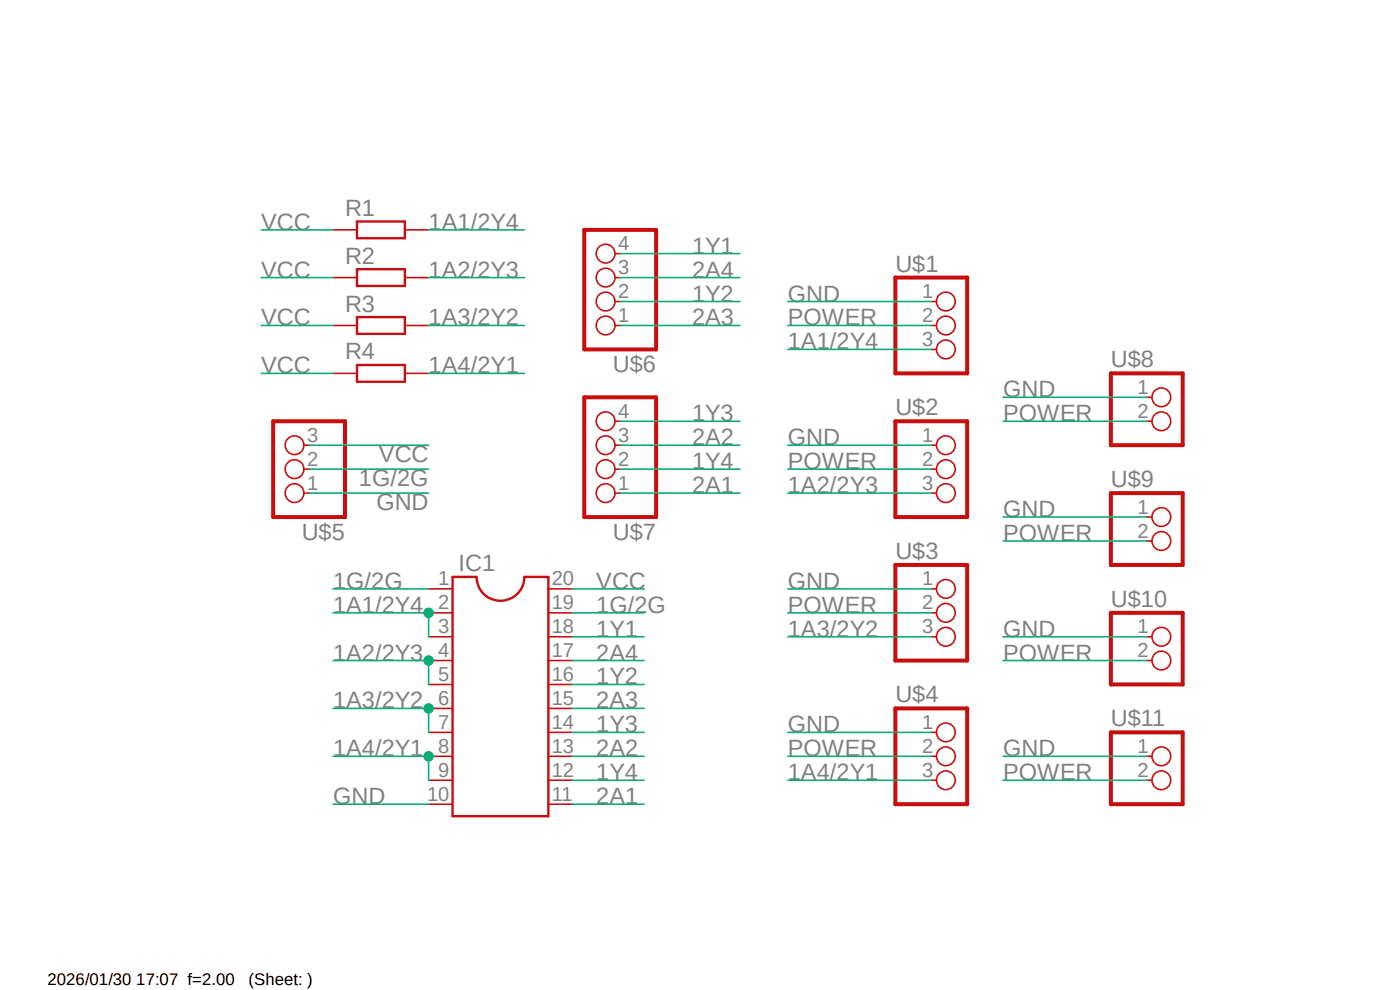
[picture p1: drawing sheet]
<svg xmlns="http://www.w3.org/2000/svg" width="297mm" height="210mm" viewBox="0 0 297 210" stroke-linecap="round" stroke-linejoin="round" font-family="sans-serif">
<path d="M54.1 40.6l198.9 133.8M253 40.6l-198.9 133.8" fill="none" stroke="#fff" stroke-width=".21"/>
<path d="M75.7 47h10.2v3.5h-10.2zM75.7 57.1h10.2v3.6h-10.2zM75.7 67.3h10.2v3.5h-10.2zM75.7 77.4h10.2v3.6h-10.2zM96 122.4h5.1a5.1 5.1 0 0 0 5.1 5.1 5.1 5.1 0 0 0 5.1-5.1h5v50.7h-20.3z" fill="none" stroke="#c90d0c" stroke-width=".51"/>
<g fill="none" stroke="#c90d0c" stroke-width=".34">
<path d="M70.7 58.9h5M70.7 48.8h5M85.9 58.9h5M85.9 48.8h5M130.5 58.9h1.1M130.5 53.8h1.1M70.7 69h5M70.7 79.2h5M85.9 69h5M85.9 79.2h5M130.5 64h1.1M130.5 69h1.1"/>
<path d="M197.6 64h1.1M197.6 69h1.1M197.6 74.1h1.1M64.4 94.4h1.2M64.4 99.5h1.2M130.5 94.4h1.1M130.5 99.5h1.1M130.5 89.4h1.1M197.6 94.4h1.1M197.6 99.5h1.1M243.3 89.4h1.1M243.3 84.3h1.1"/>
<path d="M64.4 104.6h1.2M130.5 104.6h1.1M197.6 104.6h1.1M243.3 109.7h1.1M243.3 114.8h1.1M90.9 124.9h5.1M90.9 130h5.1M90.9 135.1h5.1M116.3 124.9h5.1M116.3 130h5.1M116.3 135.1h5.1M197.6 124.9h1.1"/>
<path d="M197.6 130h1.1M197.6 135.1h1.1M243.3 135.1h1.1M90.9 140.1h5.1M90.9 145.2h5.1M90.9 150.3h5.1M90.9 155.4h5.1M116.3 140.1h5.1M116.3 145.2h5.1M116.3 150.3h5.1M116.3 155.4h5.1M197.6 155.4h1.1"/>
<path d="M243.3 140.1h1.1M90.9 160.4h5.1M90.9 165.5h5.1M90.9 170.6h5.1M116.3 160.4h5.1M116.3 165.5h5.1M116.3 170.6h5.1M197.6 160.4h1.1M197.6 165.5h1.1M243.3 160.4h1.1M243.3 165.5h1.1"/>
<circle cx="128.5" cy="53.8" r="1.99"/>
<circle cx="128.5" cy="58.9" r="1.99"/>
<circle cx="128.5" cy="69" r="1.99"/>
<circle cx="128.5" cy="64" r="1.99"/>
<circle cx="200.7" cy="64" r="1.99"/>
<circle cx="200.7" cy="74.1" r="1.99"/>
<circle cx="200.7" cy="69" r="1.99"/>
<circle cx="62.5" cy="94.4" r="1.99"/>
<circle cx="62.5" cy="99.5" r="1.99"/>
<circle cx="128.5" cy="99.5" r="1.99"/>
<circle cx="128.5" cy="94.4" r="1.99"/>
<circle cx="128.5" cy="89.4" r="1.99"/>
<circle cx="200.7" cy="99.5" r="1.99"/>
<circle cx="200.7" cy="94.4" r="1.99"/>
<circle cx="246.4" cy="89.4" r="1.99"/>
<circle cx="246.4" cy="84.3" r="1.99"/>
<circle cx="62.5" cy="104.6" r="1.99"/>
<circle cx="128.5" cy="104.6" r="1.99"/>
<circle cx="200.7" cy="104.6" r="1.99"/>
<circle cx="246.4" cy="114.8" r="1.99"/>
<circle cx="246.4" cy="109.7" r="1.99"/>
<circle cx="200.7" cy="124.9" r="1.99"/>
<circle cx="200.7" cy="135.1" r="1.99"/>
<circle cx="200.7" cy="130" r="1.99"/>
<circle cx="246.4" cy="135.1" r="1.99"/>
<circle cx="200.7" cy="155.4" r="1.99"/>
<circle cx="246.4" cy="140.1" r="1.99"/>
<circle cx="200.7" cy="160.4" r="1.99"/>
<circle cx="200.7" cy="165.5" r="1.99"/>
<circle cx="246.4" cy="165.5" r="1.99"/>
<circle cx="246.4" cy="160.4" r="1.99"/>
</g>
<path d="M124 48.8h15.2v25.3h-15.2zM189.9 58.9h15.3v20.3h-15.3zM235.7 79.2h15.2v15.2h-15.2zM58 89.4h15.2v20.3h-15.2zM124 84.3h15.2v25.4h-15.2zM189.9 89.4h15.3v20.3h-15.3zM189.9 119.8h15.3v20.3h-15.3zM235.7 104.6h15.2v15.2h-15.2zM235.7 130h15.2v15.2h-15.2zM189.9 150.3h15.3v20.3h-15.3zM235.7 155.4h15.2v15.2h-15.2z" fill="none" stroke="#c90d0c" stroke-width=".85"/>
<path d="M65.6 99.5h25.3M70.7 130h20.2v5.1M70.7 124.9h20.2M121.4 130h15.3" fill="none" stroke="#0dab76" stroke-width=".34"/>
<circle cx="90.9" cy="130" r="1.01" fill="#0dab76"/>
<circle cx="90.9" cy="130" r="1.01" fill="none" stroke="#0dab76" stroke-width=".21"/>
<path d="M90.9 48.8h20.4M167.1 74.1h30.5M70.7 140.1h20.2v5.1" fill="none" stroke="#0dab76" stroke-width=".34"/>
<circle cx="90.9" cy="140.1" r="1.01" fill="#0dab76"/>
<circle cx="90.9" cy="140.1" r="1.01" fill="none" stroke="#0dab76" stroke-width=".21"/>
<path d="M90.9 58.9h20.4M167.1 104.6h30.5M70.7 150.3h20.2v5.1" fill="none" stroke="#0dab76" stroke-width=".34"/>
<circle cx="90.9" cy="150.3" r="1.01" fill="#0dab76"/>
<circle cx="90.9" cy="150.3" r="1.01" fill="none" stroke="#0dab76" stroke-width=".21"/>
<path d="M90.9 69h20.4M167.1 135.1h30.5M70.7 160.4h20.2v5.1" fill="none" stroke="#0dab76" stroke-width=".34"/>
<circle cx="90.9" cy="160.4" r="1.01" fill="#0dab76"/>
<circle cx="90.9" cy="160.4" r="1.01" fill="none" stroke="#0dab76" stroke-width=".21"/>
<g fill="none" stroke="#0dab76" stroke-width=".34">
<path d="M55.4 48.8h15.3M55.4 58.9h15.3M131.6 58.9h25.4M131.6 53.8h25.4M55.4 79.2h15.3M55.4 69h15.3M90.9 79.2h20.4M131.6 64h25.4M131.6 69h25.4M167.1 64h30.5M167.1 69h30.5M65.6 94.4h25.3"/>
<path d="M131.6 94.4h25.4M131.6 89.4h25.4M131.6 99.5h25.4M167.1 94.4h30.5M167.1 99.5h30.5M212.8 84.3h30.5M212.8 89.4h30.5M65.6 104.6h25.3M131.6 104.6h25.4M212.8 109.7h30.5M212.8 114.8h30.5M121.4 124.9h15.3"/>
<path d="M121.4 135.1h15.3M167.1 124.9h30.5M167.1 130h30.5M212.8 135.1h30.5M121.4 155.4h15.3M121.4 140.1h15.3M121.4 145.2h15.3M121.4 150.3h15.3M167.1 155.4h30.5M212.8 140.1h30.5M70.7 170.6h20.2M121.4 165.5h15.3"/>
<path d="M121.4 170.6h15.3M121.4 160.4h15.3M167.1 165.5h30.5M167.1 160.4h30.5M212.8 165.5h30.5M212.8 160.4h30.5"/>
</g>
<g font-size="5" fill="#808080">
<text x="73.2" y="45.8">R1</text>
<text x="55.4" y="48.8">VCC</text>
<text x="90.9" y="48.8">1A1/2Y4</text>
<text x="146.8" y="53.8">1Y1</text>
<text x="55.4" y="58.9">VCC</text>
<text x="73.2" y="55.9">R2</text>
<text x="90.9" y="58.9">1A2/2Y3</text>
<text x="146.8" y="58.9">2A4</text>
<text x="189.9" y="57.6">U$1</text>
<text x="146.8" y="64">1Y2</text>
<text x="167.1" y="64">GND</text>
<text x="55.4" y="69">VCC</text>
<text x="73.2" y="66.1">R3</text>
<text x="90.9" y="69">1A3/2Y2</text>
<text x="146.8" y="69">2A3</text>
<text x="167.1" y="69">POWER</text>
<text x="73.2" y="76.2">R4</text>
<text x="167.1" y="74.1">1A1/2Y4</text>
<text x="235.7" y="77.9">U$8</text>
<text x="55.4" y="79.2">VCC</text>
<text x="90.9" y="79.2">1A4/2Y1</text>
<text x="130" y="79">U$6</text>
<text x="146.8" y="89.4">1Y3</text>
<text x="189.9" y="88.1">U$2</text>
<text x="212.8" y="84.3">GND</text>
<text x="212.8" y="89.4">POWER</text>
<text x="146.8" y="94.4">2A2</text>
<text x="167.1" y="94.4">GND</text>
<text x="80.4" y="98">VCC</text>
<text x="146.8" y="99.5">1Y4</text>
<text x="167.1" y="99.5">POWER</text>
<text x="76.2" y="103.1">1G/2G</text>
<text x="146.8" y="104.6">2A1</text>
<text x="167.1" y="104.6">1A2/2Y3</text>
<text x="235.7" y="103.3">U$9</text>
<text x="79.8" y="108.2">GND</text>
<text x="212.8" y="109.7">GND</text>
<text x="64" y="114.5">U$5</text>
<text x="130" y="114.5">U$7</text>
<text x="189.9" y="118.6">U$3</text>
<text x="212.8" y="114.8">POWER</text>
<text x="70.7" y="124.9">1G/2G</text>
<text x="97.3" y="121.1">IC1</text>
<text x="126.5" y="124.9">VCC</text>
<text x="167.1" y="124.9">GND</text>
<text x="70.7" y="130">1A1/2Y4</text>
<text x="126.5" y="130">1G/2G</text>
<text x="167.1" y="130">POWER</text>
<text x="235.7" y="128.7">U$10</text>
<text x="126.5" y="135.1">1Y1</text>
<text x="167.1" y="135.1">1A3/2Y2</text>
<text x="212.8" y="135.1">GND</text>
<text x="70.7" y="140.2">1A2/2Y3</text>
<text x="126.5" y="140.2">2A4</text>
<text x="212.8" y="140.2">POWER</text>
<text x="126.5" y="145.2">1Y2</text>
<text x="189.9" y="149">U$4</text>
<text x="70.7" y="150.3">1A3/2Y2</text>
<text x="126.5" y="150.3">2A3</text>
<text x="126.5" y="155.4">1Y3</text>
<text x="167.1" y="155.4">GND</text>
<text x="235.7" y="154.1">U$11</text>
<text x="70.7" y="160.4">1A4/2Y1</text>
<text x="126.5" y="160.4">2A2</text>
<text x="167.1" y="160.4">POWER</text>
<text x="212.8" y="160.4">GND</text>
<text x="126.5" y="165.5">1Y4</text>
<text x="167.1" y="165.5">1A4/2Y1</text>
<text x="212.8" y="165.5">POWER</text>
<text x="70.7" y="170.6">GND</text>
<text x="126.5" y="170.6">2A1</text>
</g>
<g font-size="4.3" fill="#808080">
<text x="131.1" y="53.1">4</text>
<text x="131.1" y="58.2">3</text>
<text x="131.1" y="63.3">2</text>
<text x="195.6" y="63.3">1</text>
<text x="131.1" y="68.4">1</text>
<text x="195.6" y="68.4">2</text>
<text x="195.6" y="73.4">3</text>
<text x="241.3" y="83.6">1</text>
<text x="131.1" y="88.6">4</text>
<text x="241.3" y="88.6">2</text>
<text x="65.2" y="93.7">3</text>
<text x="131.1" y="93.7">3</text>
<text x="195.6" y="93.7">1</text>
<text x="65.2" y="98.8">2</text>
<text x="131.1" y="98.8">2</text>
<text x="195.6" y="98.8">2</text>
<text x="65.2" y="103.9">1</text>
<text x="131.1" y="103.9">1</text>
<text x="195.6" y="103.9">3</text>
<text x="241.3" y="109">1</text>
<text x="241.3" y="114">2</text>
<text x="93" y="124.2">1</text>
<text x="117.1" y="124.2">20</text>
<text x="195.6" y="124.2">1</text>
<text x="93" y="129.3">2</text>
<text x="117.1" y="129.3">19</text>
<text x="195.6" y="129.3">2</text>
<text x="93" y="134.4">3</text>
<text x="117.1" y="134.4">18</text>
<text x="195.6" y="134.4">3</text>
<text x="241.3" y="134.4">1</text>
<text x="93" y="139.4">4</text>
<text x="117.1" y="139.4">17</text>
<text x="241.3" y="139.4">2</text>
<text x="93" y="144.5">5</text>
<text x="93" y="149.6">6</text>
<text x="117.1" y="149.6">15</text>
<text x="117.1" y="144.5">16</text>
<text x="93" y="154.7">7</text>
<text x="117.1" y="154.7">14</text>
<text x="195.6" y="154.7">1</text>
<text x="93" y="159.7">8</text>
<text x="117.1" y="159.7">13</text>
<text x="195.6" y="159.7">2</text>
<text x="241.3" y="159.7">1</text>
<text x="93" y="164.8">9</text>
<text x="117.1" y="164.8">12</text>
<text x="195.6" y="164.8">3</text>
<text x="241.3" y="164.8">2</text>
<text x="90.6" y="169.9">10</text>
<text x="117.1" y="169.9">11</text>
</g>
<g font-size="3.6">
<text x="10.1" y="209">2026/01/30 17:07 f=2.00</text>
<text x="52.7" y="209">(Sheet: )</text>
</g>
</svg>
